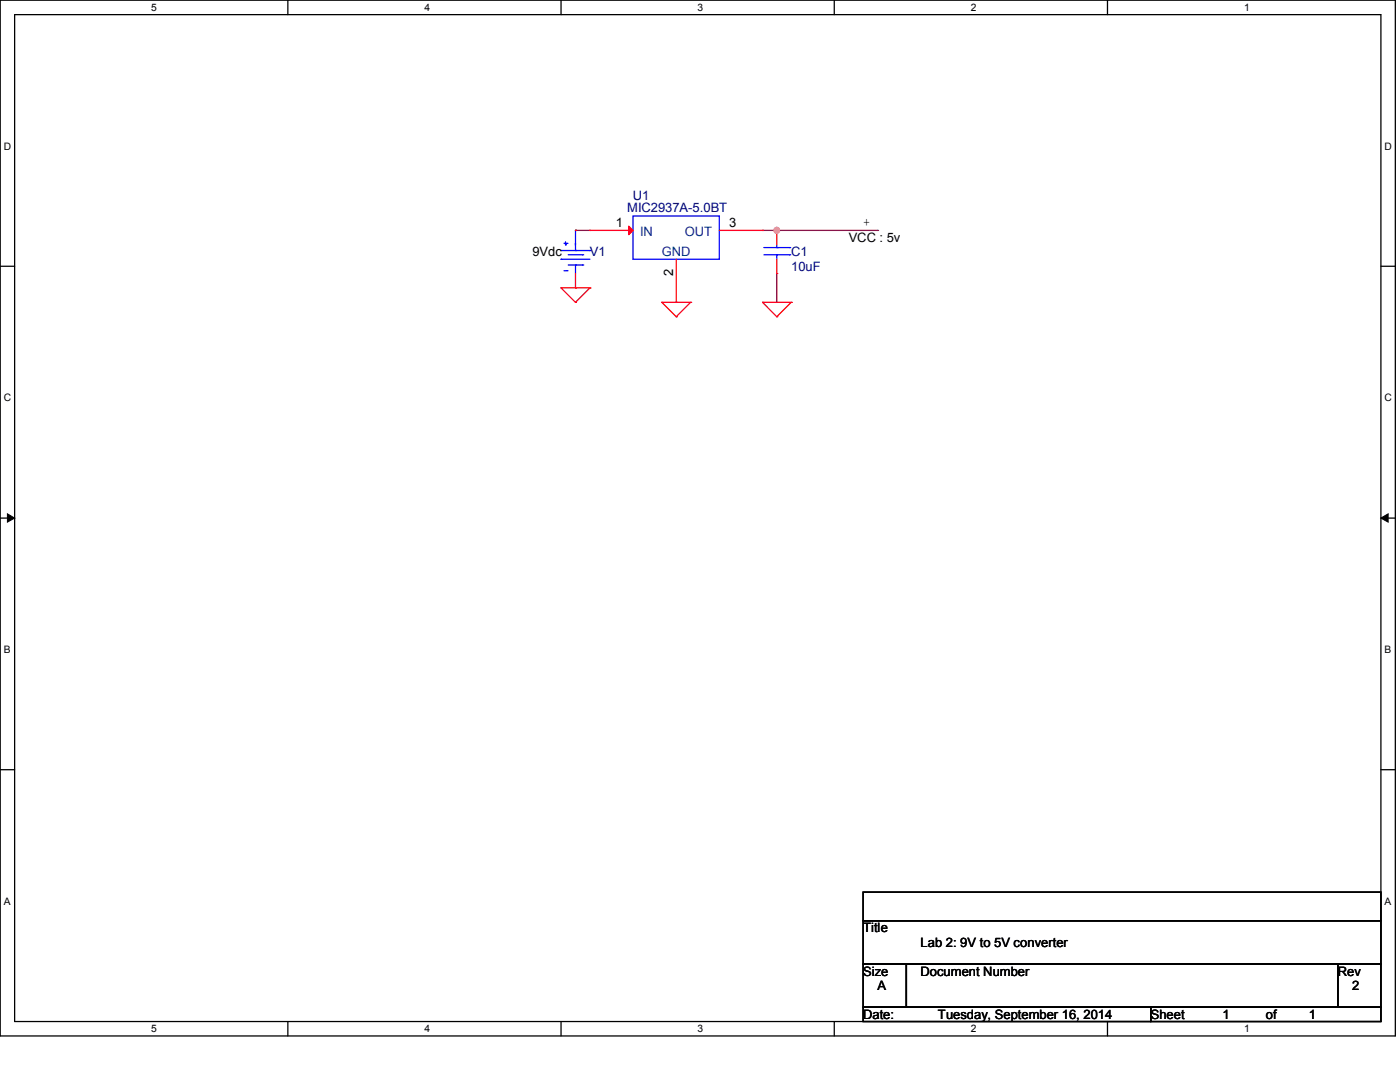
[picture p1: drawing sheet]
<svg xmlns="http://www.w3.org/2000/svg" width="279mm" height="216mm" viewBox="0 0 279 216" stroke-linecap="round" stroke-linejoin="round" font-family="sans-serif">
<path d="M0 0h278.5v206.7h-278.5zM2.9 2.9h272.7v200.9h-272.7z" fill="none" stroke="#000" stroke-width=".25"/>
<g fill="#fff">
<path d="M30.2 .3h1.1v2.3h-1.1z"/>
<path d="M30.2 204.1h1.1v2.3h-1.1z"/>
</g>
<path d="M57.4 0v2.9M57.4 203.8v2.9" fill="none" stroke="#000" stroke-width=".25"/>
<g fill="#fff">
<path d="M84.7 .3h1.1v2.3h-1.1z"/>
<path d="M84.7 204.1h1.1v2.3h-1.1z"/>
</g>
<path d="M112 0v2.9M112 203.8v2.9" fill="none" stroke="#000" stroke-width=".25"/>
<g fill="#fff">
<path d="M139.2 .3h1.1v2.3h-1.1z"/>
<path d="M139.2 204.1h1.1v2.3h-1.1z"/>
</g>
<path d="M166.5 0v2.9M166.5 203.8v2.9" fill="none" stroke="#000" stroke-width=".25"/>
<g fill="#fff">
<path d="M193.8 .3h1.1v2.3h-1.1z"/>
<path d="M193.8 204.1h1.1v2.3h-1.1z"/>
</g>
<path d="M221 0v2.9M221 203.8v2.9" fill="none" stroke="#000" stroke-width=".25"/>
<g fill="#fff">
<path d="M248.3 .3h1.1v2.3h-1.1z"/>
<path d="M248.3 204.1h1.1v2.3h-1.1z"/>
<path d="M.8 28h1.4v2.3h-1.4z"/>
<path d="M276.3 28h1.4v2.3h-1.4z"/>
<path d="M.8 78.2h1.4v2.3h-1.4z"/>
<path d="M276.3 78.2h1.4v2.3h-1.4z"/>
</g>
<path d="M0 53.1h2.9M275.6 53.1h2.9" fill="none" stroke="#000" stroke-width=".25"/>
<g fill="#fff">
<path d="M.8 128.5h1.3v2.2h-1.3z"/>
<path d="M276.3 128.5h1.3v2.2h-1.3z"/>
</g>
<path d="M0 103.4h2.9M275.6 103.4h2.9" fill="none" stroke="#000" stroke-width=".25"/>
<path d="M1.5 102.5l1.4 .9-1.4 .8zM275.6 103.4l1.4-.9v1.7z" fill="#000" stroke="#000" stroke-width=".2"/>
<g fill="#fff">
<path d="M.8 178.7h1.3v2.2h-1.3z"/>
<path d="M276.3 178.7h1.3v2.2h-1.3z"/>
</g>
<path d="M0 153.6h2.9M275.6 153.6h2.9M172.3 178h103.3v5.7h-103.3zM172.3 183.7h103.3v8.7h-103.3zM172.3 192.4h8.6v8.6h-8.6zM180.9 192.4h86.1v8.6h-86.1zM267 192.4h8.6v8.6h-8.6zM172.3 201h57.4v2.8h-57.4zM229.7 201h45.9v2.8h-45.9z" fill="none" stroke="#000" stroke-width=".25"/>
<path d="M114.9 46h.1M114.9 46h2.8M152.2 46h22.9M155 46h.1M155 54.6v5.7M175.1 46h.1M155 60.3h.1" fill="none" stroke="#800040" stroke-width=".25"/>
<circle cx="155" cy="46" r=".56" fill="#f0f" stroke="#f0f" stroke-width=".25"/>
<g fill="none" stroke="#f00" stroke-width=".25">
<path d="M112 57.4h.1M112 57.4h5.7M112 57.4l2.9 2.9M114.9 46h.1M114.9 57.4h.1M114.9 54.6v2.8M117.7 57.4h.1M117.7 46h.1M117.7 57.4l-2.8 2.9M117.7 46h8.6M135 51.7v8.6M143.6 46h8.6"/>
<path d="M152.2 46h.1M155 46h.1M155 54.6h.1M155 46v2.9M155 51.7v2.9M114.9 60.3h.1M132.1 60.3h.1M132.1 60.3h5.7M132.1 60.3l2.9 2.9M135 63.2h.1M135 60.3h.1M137.8 60.3h.1"/>
<path d="M137.8 60.3l-2.8 2.9M152.2 60.3h.1M152.2 60.3h5.7M152.2 60.3l2.8 2.9M155 63.2h.1M157.9 60.3h.1M157.9 60.3l-2.9 2.9"/>
</g>
<g fill="none" stroke="#00f" stroke-width=".25">
<path d="M112 51.7h.1M112 51.7h5.7M112 50h5.7M112.6 48.6h.6M112.6 54h.6M112.9 48.9h.1M112.9 48.3v.6M113.2 48.6h.1M113.2 54h.1M113.4 50.8h2.9M113.4 52.9h2.9M114.9 50h.1"/>
<path d="M114.9 52.9h.1M114.9 46h.1M114.9 46v4M114.9 52.9v1.7M116.3 50.8h.1M116.3 52.9h.1M117.7 50h.1M126.3 43.1h17.3v8.6h-17.3zM152.4 50.8h5.2M152.4 49.4h5.2M155 49.4h.1M155 50.8h.1"/>
<path d="M155 48.9v.5M155 50.8v.9M157.6 50.8h.1M157.6 49.4h.1"/>
</g>
<path d="M125.5 45.1l.8 .9-.8 .8z" fill="#f00" stroke="#f00" stroke-width=".25"/>
<g font-size="2.6" fill="#000080">
<text x="126.3" y="40">U1</text>
<text x="125.2" y="42.3">MIC2937A-5.0BT</text>
<text x="117.7" y="51.2">V1</text>
<text x="157.9" y="51.2">C1</text>
<text x="157.9" y="54.1">10uF</text>
</g>
<g font-size="2.6">
<text x="122.9" y="45.3">1</text>
<text x="145.5" y="45.3">3</text>
<text x="172.3" y="45.2">+</text>
<text x="106.3" y="51.2">9Vdc</text>
<text x="169.4" y="48.3">VCC : 5v</text>
<text x="134.3" y="55.2" transform="rotate(-90 134.3 55.2)">2</text>
<text x="172.3" y="186.1">Title</text>
<text x="183.7" y="188.9">Lab 2: 9V to 5V converter</text>
<text x="172.3" y="194.7">Size</text>
<text x="175.1" y="197.6">A</text>
<text x="183.7" y="194.7">Document Number</text>
<text x="267" y="194.7">Rev</text>
<text x="269.8" y="197.6">2</text>
<text x="172.3" y="203.3">Date:</text>
<text x="187.2" y="203.3">Tuesday, September 16, 2014</text>
<text x="229.7" y="203.3">Sheet</text>
<text x="244" y="203.3">1</text>
<text x="252.6" y="203.3">of</text>
<text x="261.2" y="203.3">1</text>
</g>
<g font-size="2.6" fill="#004080">
<text x="127.8" y="47.2">IN</text>
<text x="136.6" y="47.2">OUT</text>
<text x="132.1" y="51.2">GND</text>
</g>
<g font-size="2">
<text x="30.2" y="2.2">5</text>
<text x="84.7" y="2.2">4</text>
<text x="139.2" y="2.2">3</text>
<text x="193.8" y="2.2">2</text>
<text x="248.3" y="2.2">1</text>
<text x=".8" y="29.9">D</text>
<text x="276.3" y="29.9">D</text>
<text x=".8" y="80.1">C</text>
<text x="276.3" y="80.1">C</text>
<text x=".8" y="130.3">B</text>
<text x="276.3" y="130.3">B</text>
<text x=".8" y="180.5">A</text>
<text x="276.3" y="180.5">A</text>
<text x="30.2" y="206">5</text>
<text x="84.7" y="206">4</text>
<text x="139.2" y="206">3</text>
<text x="193.8" y="206">2</text>
<text x="248.3" y="206">1</text>
</g>
</svg>
